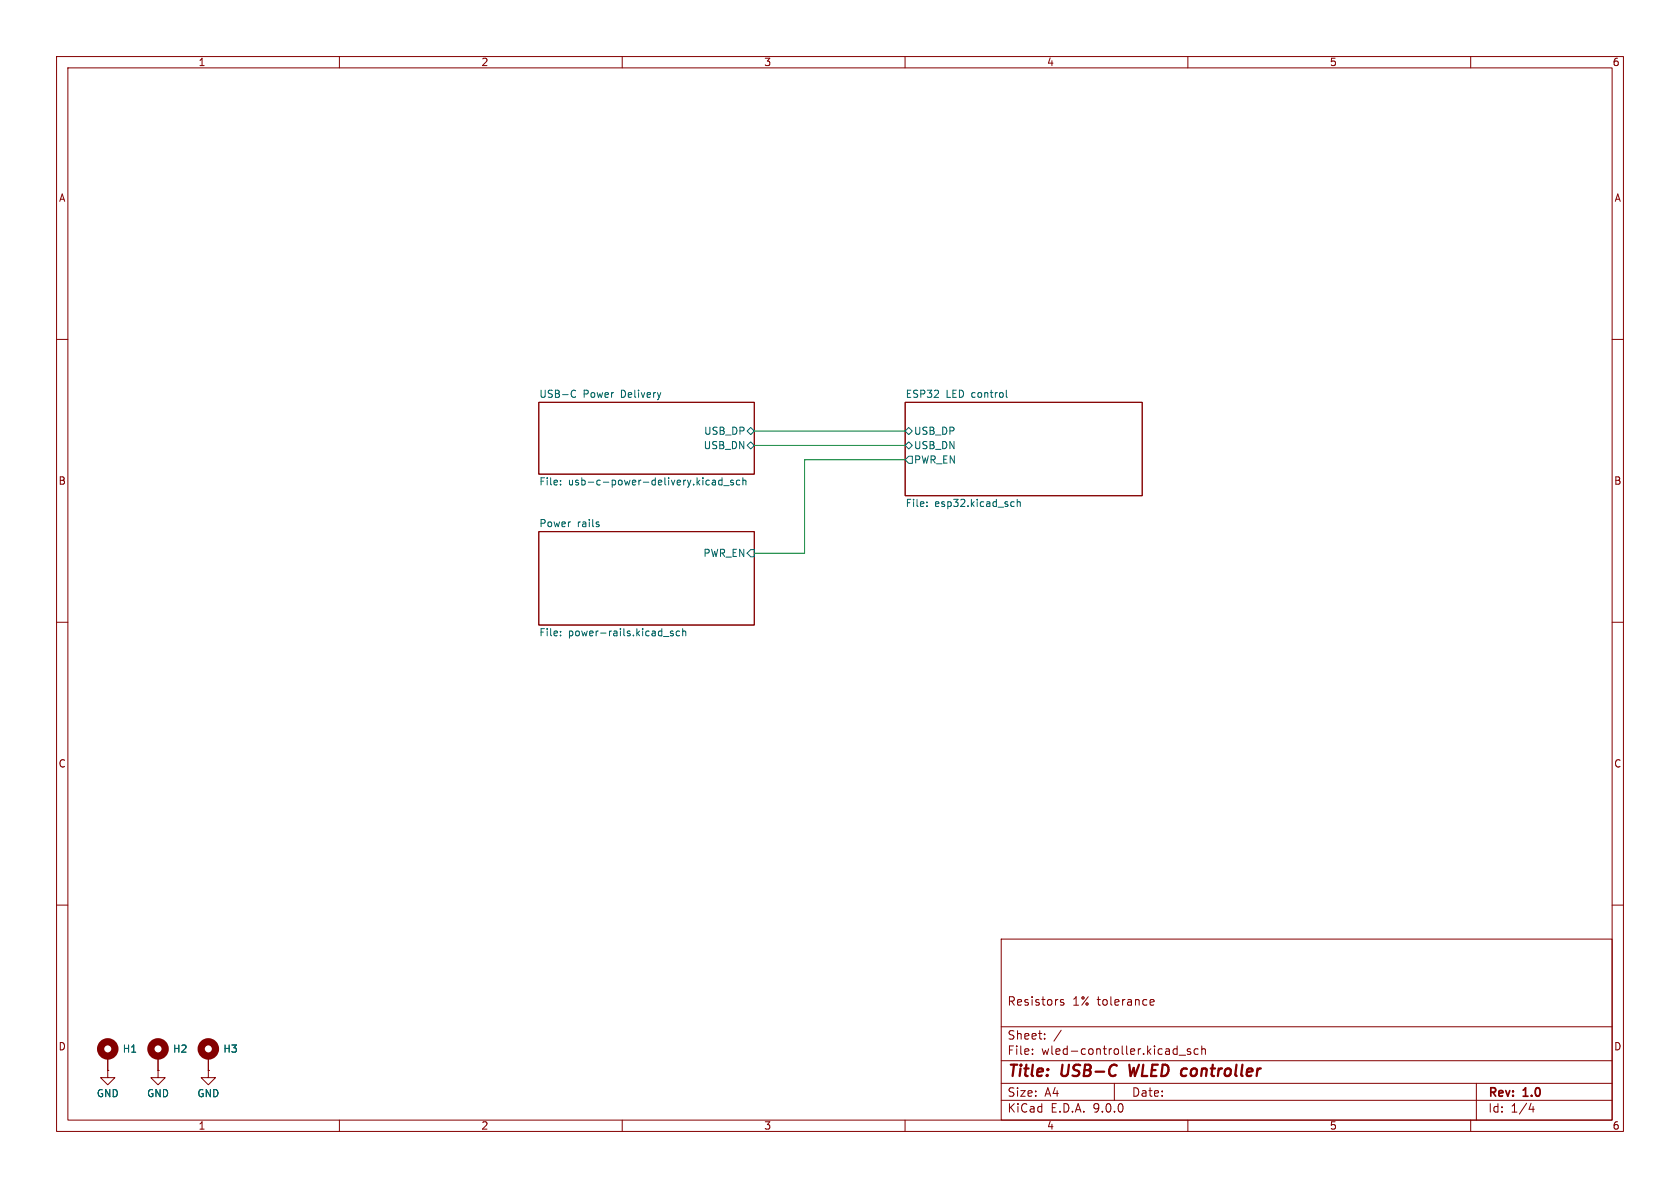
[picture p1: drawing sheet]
(kicad_sch
 (version 20250114)
 (generator "eeschema")
 (generator_version "9.0")
 (paper "A4")
 (title_block
  (title "USB-C WLED controller")
  (rev "1.0")
  (comment 1 "Resistors 1% tolerance"))
 (lib_symbols
  (symbol "Mechanical:MountingHole_Pad"
   (pin_numbers (hide yes))
   (pin_names
    (offset 1.016) (hide yes)) (exclude_from_sim yes) (in_bom no) (on_board yes)
   (property "Reference" "H" (at 0 6.35 0) (effects (font (size 1.27 1.27))))
   (property "Value" "MountingHole_Pad" (at 0 4.445 0) (effects (font (size 1.27 1.27))))
   (property "Footprint" "" (at 0 0 0) (effects (font (size 1.27 1.27)) (hide yes)))
   (property "Datasheet" "~" (at 0 0 0) (effects (font (size 1.27 1.27)) (hide yes)))
   (property "Description" "Mounting Hole with connection" (at 0 0 0) (effects (font (size 1.27 1.27)) (hide yes)))
   (symbol "MountingHole_Pad_0_1"
    (circle (center 0 1.27) (radius 1.27) (stroke (width 1.27) (type default)) (fill (type none))))
   (symbol "MountingHole_Pad_1_1"
    (pin input line (at 0 -2.54 90) (length 2.54) (name "1" (effects (font (size 1.27 1.27)))) (number "1" (effects (font (size 1.27 1.27))))))
   (embedded_fonts no))
  (symbol "power:GND"
   (power)
   (pin_numbers (hide yes))
   (pin_names
    (offset 0) (hide yes)) (exclude_from_sim no) (in_bom yes) (on_board yes)
   (property "Reference" "#PWR" (at 0 -6.35 0) (effects (font (size 1.27 1.27)) (hide yes)))
   (property "Value" "GND" (at 0 -3.81 0) (effects (font (size 1.27 1.27))))
   (property "Footprint" "" (at 0 0 0) (effects (font (size 1.27 1.27)) (hide yes)))
   (property "Datasheet" "" (at 0 0 0) (effects (font (size 1.27 1.27)) (hide yes)))
   (property "Description" "Power symbol creates a global label with name \"GND\" , ground" (at 0 0 0) (effects (font (size 1.27 1.27)) (hide yes)))
   (symbol "GND_0_1"
    (polyline (pts (xy 0 0) (xy 0 -1.27) (xy 1.27 -1.27) (xy 0 -2.54) (xy -1.27 -1.27) (xy 0 -1.27)) (stroke (width 0) (type default)) (fill (type none))))
   (symbol "GND_1_1"
    (pin power_in line (at 0 0 270) (length 0) (name "~" (effects (font (size 1.27 1.27)))) (number "1" (effects (font (size 1.27 1.27))))))
   (embedded_fonts no)))
 (wire
  (pts (xy 133.35 76.2) (xy 160.02 76.2))
  (stroke (width 0) (type default)))
 (wire
  (pts (xy 142.24 81.28) (xy 142.24 97.79))
  (stroke (width 0) (type default)))
 (wire
  (pts (xy 142.24 97.79) (xy 133.35 97.79))
  (stroke (width 0) (type default)))
 (wire
  (pts (xy 133.35 78.74) (xy 160.02 78.74))
  (stroke (width 0) (type default)))
 (wire
  (pts (xy 160.02 81.28) (xy 142.24 81.28))
  (stroke (width 0) (type default)))
 (symbol
  (lib_id "power:GND")
  (at 36.83 189.23 0)
  (unit 1)
  (exclude_from_sim no)
  (in_bom yes)
  (on_board yes)
  (dnp no)
  (property "Reference" "#PWR03" (at 36.83 195.58 0) (effects (font (size 1.27 1.27)) (hide yes)))
  (property "Value" "GND" (at 36.83 193.294 0) (effects (font (size 1.27 1.27))))
  (property "Footprint" "" (at 36.83 189.23 0) (effects (font (size 1.27 1.27)) (hide yes)))
  (property "Datasheet" "" (at 36.83 189.23 0) (effects (font (size 1.27 1.27)) (hide yes)))
  (property "Description" "Power symbol creates a global label with name \"GND\" , ground" (at 36.83 189.23 0) (effects (font (size 1.27 1.27)) (hide yes)))
  (pin "1"))
 (symbol
  (lib_id "power:GND")
  (at 19.05 189.23 0)
  (unit 1)
  (exclude_from_sim no)
  (in_bom yes)
  (on_board yes)
  (dnp no)
  (property "Reference" "#PWR01" (at 19.05 195.58 0) (effects (font (size 1.27 1.27)) (hide yes)))
  (property "Value" "GND" (at 19.05 193.294 0) (effects (font (size 1.27 1.27))))
  (property "Footprint" "" (at 19.05 189.23 0) (effects (font (size 1.27 1.27)) (hide yes)))
  (property "Datasheet" "" (at 19.05 189.23 0) (effects (font (size 1.27 1.27)) (hide yes)))
  (property "Description" "Power symbol creates a global label with name \"GND\" , ground" (at 19.05 189.23 0) (effects (font (size 1.27 1.27)) (hide yes)))
  (pin "1"))
 (symbol
  (lib_id "Mechanical:MountingHole_Pad")
  (at 27.94 186.69 0)
  (unit 1)
  (exclude_from_sim yes)
  (in_bom no)
  (on_board yes)
  (dnp no)
  (fields_autoplaced yes)
  (property "Reference" "H2" (at 30.48 185.4199 0) (effects (font (size 1.27 1.27)) (justify left)))
  (property "Value" "MountingHole" (at 30.48 187.9599 0) (effects (font (size 1.27 1.27)) (justify left) (hide yes)))
  (property "Footprint" "MountingHole:MountingHole_3.2mm_M3_DIN965_Pad" (at 27.94 186.69 0) (effects (font (size 1.27 1.27)) (hide yes)))
  (property "Datasheet" "-" (at 27.94 186.69 0) (effects (font (size 1.27 1.27)) (hide yes)))
  (property "Description" "Mounting Hole with connection" (at 27.94 186.69 0) (effects (font (size 1.27 1.27)) (hide yes)))
  (property "JLCPCB" "-" (at 27.94 186.69 0) (effects (font (size 1.27 1.27)) (hide yes)))
  (property "Voltage" "-" (at 27.94 186.69 0) (effects (font (size 1.27 1.27)) (hide yes)))
  (property "Sim.Device" "" (at 27.94 186.69 0) (effects (font (size 1.27 1.27)) (hide yes)))
  (property "Sim.Pins" "" (at 27.94 186.69 0) (effects (font (size 1.27 1.27)) (hide yes)))
  (property "Sim.Type" "" (at 27.94 186.69 0) (effects (font (size 1.27 1.27)) (hide yes)))
  (pin "1"))
 (symbol
  (lib_id "Mechanical:MountingHole_Pad")
  (at 36.83 186.69 0)
  (unit 1)
  (exclude_from_sim yes)
  (in_bom no)
  (on_board yes)
  (dnp no)
  (fields_autoplaced yes)
  (property "Reference" "H3" (at 39.37 185.4199 0) (effects (font (size 1.27 1.27)) (justify left)))
  (property "Value" "MountingHole" (at 39.37 187.9599 0) (effects (font (size 1.27 1.27)) (justify left) (hide yes)))
  (property "Footprint" "MountingHole:MountingHole_3.2mm_M3_DIN965_Pad" (at 36.83 186.69 0) (effects (font (size 1.27 1.27)) (hide yes)))
  (property "Datasheet" "-" (at 36.83 186.69 0) (effects (font (size 1.27 1.27)) (hide yes)))
  (property "Description" "Mounting Hole with connection" (at 36.83 186.69 0) (effects (font (size 1.27 1.27)) (hide yes)))
  (property "JLCPCB" "-" (at 36.83 186.69 0) (effects (font (size 1.27 1.27)) (hide yes)))
  (property "Voltage" "-" (at 36.83 186.69 0) (effects (font (size 1.27 1.27)) (hide yes)))
  (property "Sim.Device" "" (at 36.83 186.69 0) (effects (font (size 1.27 1.27)) (hide yes)))
  (property "Sim.Pins" "" (at 36.83 186.69 0) (effects (font (size 1.27 1.27)) (hide yes)))
  (property "Sim.Type" "" (at 36.83 186.69 0) (effects (font (size 1.27 1.27)) (hide yes)))
  (pin "1"))
 (symbol
  (lib_id "power:GND")
  (at 27.94 189.23 0)
  (unit 1)
  (exclude_from_sim no)
  (in_bom yes)
  (on_board yes)
  (dnp no)
  (property "Reference" "#PWR02" (at 27.94 195.58 0) (effects (font (size 1.27 1.27)) (hide yes)))
  (property "Value" "GND" (at 27.94 193.294 0) (effects (font (size 1.27 1.27))))
  (property "Footprint" "" (at 27.94 189.23 0) (effects (font (size 1.27 1.27)) (hide yes)))
  (property "Datasheet" "" (at 27.94 189.23 0) (effects (font (size 1.27 1.27)) (hide yes)))
  (property "Description" "Power symbol creates a global label with name \"GND\" , ground" (at 27.94 189.23 0) (effects (font (size 1.27 1.27)) (hide yes)))
  (pin "1"))
 (symbol
  (lib_id "Mechanical:MountingHole_Pad")
  (at 19.05 186.69 0)
  (unit 1)
  (exclude_from_sim yes)
  (in_bom no)
  (on_board yes)
  (dnp no)
  (fields_autoplaced yes)
  (property "Reference" "H1" (at 21.59 185.4199 0) (effects (font (size 1.27 1.27)) (justify left)))
  (property "Value" "MountingHole" (at 21.59 187.9599 0) (effects (font (size 1.27 1.27)) (justify left) (hide yes)))
  (property "Footprint" "MountingHole:MountingHole_3.2mm_M3_DIN965_Pad" (at 19.05 186.69 0) (effects (font (size 1.27 1.27)) (hide yes)))
  (property "Datasheet" "-" (at 19.05 186.69 0) (effects (font (size 1.27 1.27)) (hide yes)))
  (property "Description" "Mounting Hole with connection" (at 19.05 186.69 0) (effects (font (size 1.27 1.27)) (hide yes)))
  (property "JLCPCB" "-" (at 19.05 186.69 0) (effects (font (size 1.27 1.27)) (hide yes)))
  (property "Voltage" "-" (at 19.05 186.69 0) (effects (font (size 1.27 1.27)) (hide yes)))
  (property "Sim.Device" "" (at 19.05 186.69 0) (effects (font (size 1.27 1.27)) (hide yes)))
  (property "Sim.Pins" "" (at 19.05 186.69 0) (effects (font (size 1.27 1.27)) (hide yes)))
  (property "Sim.Type" "" (at 19.05 186.69 0) (effects (font (size 1.27 1.27)) (hide yes)))
  (pin "1"))
 (sheet
  (at 95.25 93.98)
  (size 38.1 16.51)
  (exclude_from_sim no)
  (in_bom yes)
  (on_board yes)
  (dnp no)
  (fields_autoplaced yes)
  (stroke (width 0.1524) (type solid))
  (fill (color 0 0 0 0.0000))
  (property "Sheetname" "Power rails" (at 95.25 93.2684 0) (effects (font (size 1.27 1.27)) (justify left bottom)))
  (property "Sheetfile" "power-rails.kicad_sch" (at 95.25 111.0746 0) (effects (font (size 1.27 1.27)) (justify left top)))
  (pin "PWR_EN" input (at 133.35 97.79 0) (effects (font (size 1.27 1.27)) (justify right))))
 (sheet
  (at 160.02 71.12)
  (size 41.91 16.51)
  (exclude_from_sim no)
  (in_bom yes)
  (on_board yes)
  (dnp no)
  (fields_autoplaced yes)
  (stroke (width 0.1524) (type solid))
  (fill (color 0 0 0 0.0000))
  (property "Sheetname" "ESP32 LED control" (at 160.02 70.4084 0) (effects (font (size 1.27 1.27)) (justify left bottom)))
  (property "Sheetfile" "esp32.kicad_sch" (at 160.02 88.2146 0) (effects (font (size 1.27 1.27)) (justify left top)))
  (pin "USB_DP" bidirectional (at 160.02 76.2 180) (effects (font (size 1.27 1.27)) (justify left)))
  (pin "USB_DN" bidirectional (at 160.02 78.74 180) (effects (font (size 1.27 1.27)) (justify left)))
  (pin "PWR_EN" output (at 160.02 81.28 180) (effects (font (size 1.27 1.27)) (justify left))))
 (sheet
  (at 95.25 71.12)
  (size 38.1 12.7)
  (exclude_from_sim no)
  (in_bom yes)
  (on_board yes)
  (dnp no)
  (fields_autoplaced yes)
  (stroke (width 0.1524) (type solid))
  (fill (color 0 0 0 0.0000))
  (property "Sheetname" "USB-C Power Delivery" (at 95.25 70.4084 0) (effects (font (size 1.27 1.27)) (justify left bottom)))
  (property "Sheetfile" "usb-c-power-delivery.kicad_sch" (at 95.25 84.4046 0) (effects (font (size 1.27 1.27)) (justify left top)))
  (pin "USB_DN" bidirectional (at 133.35 78.74 0) (effects (font (size 1.27 1.27)) (justify right)))
  (pin "USB_DP" bidirectional (at 133.35 76.2 0) (effects (font (size 1.27 1.27)) (justify right))))
 (sheet_instances
  (path ""
   (page "1")))
 (embedded_fonts no))
